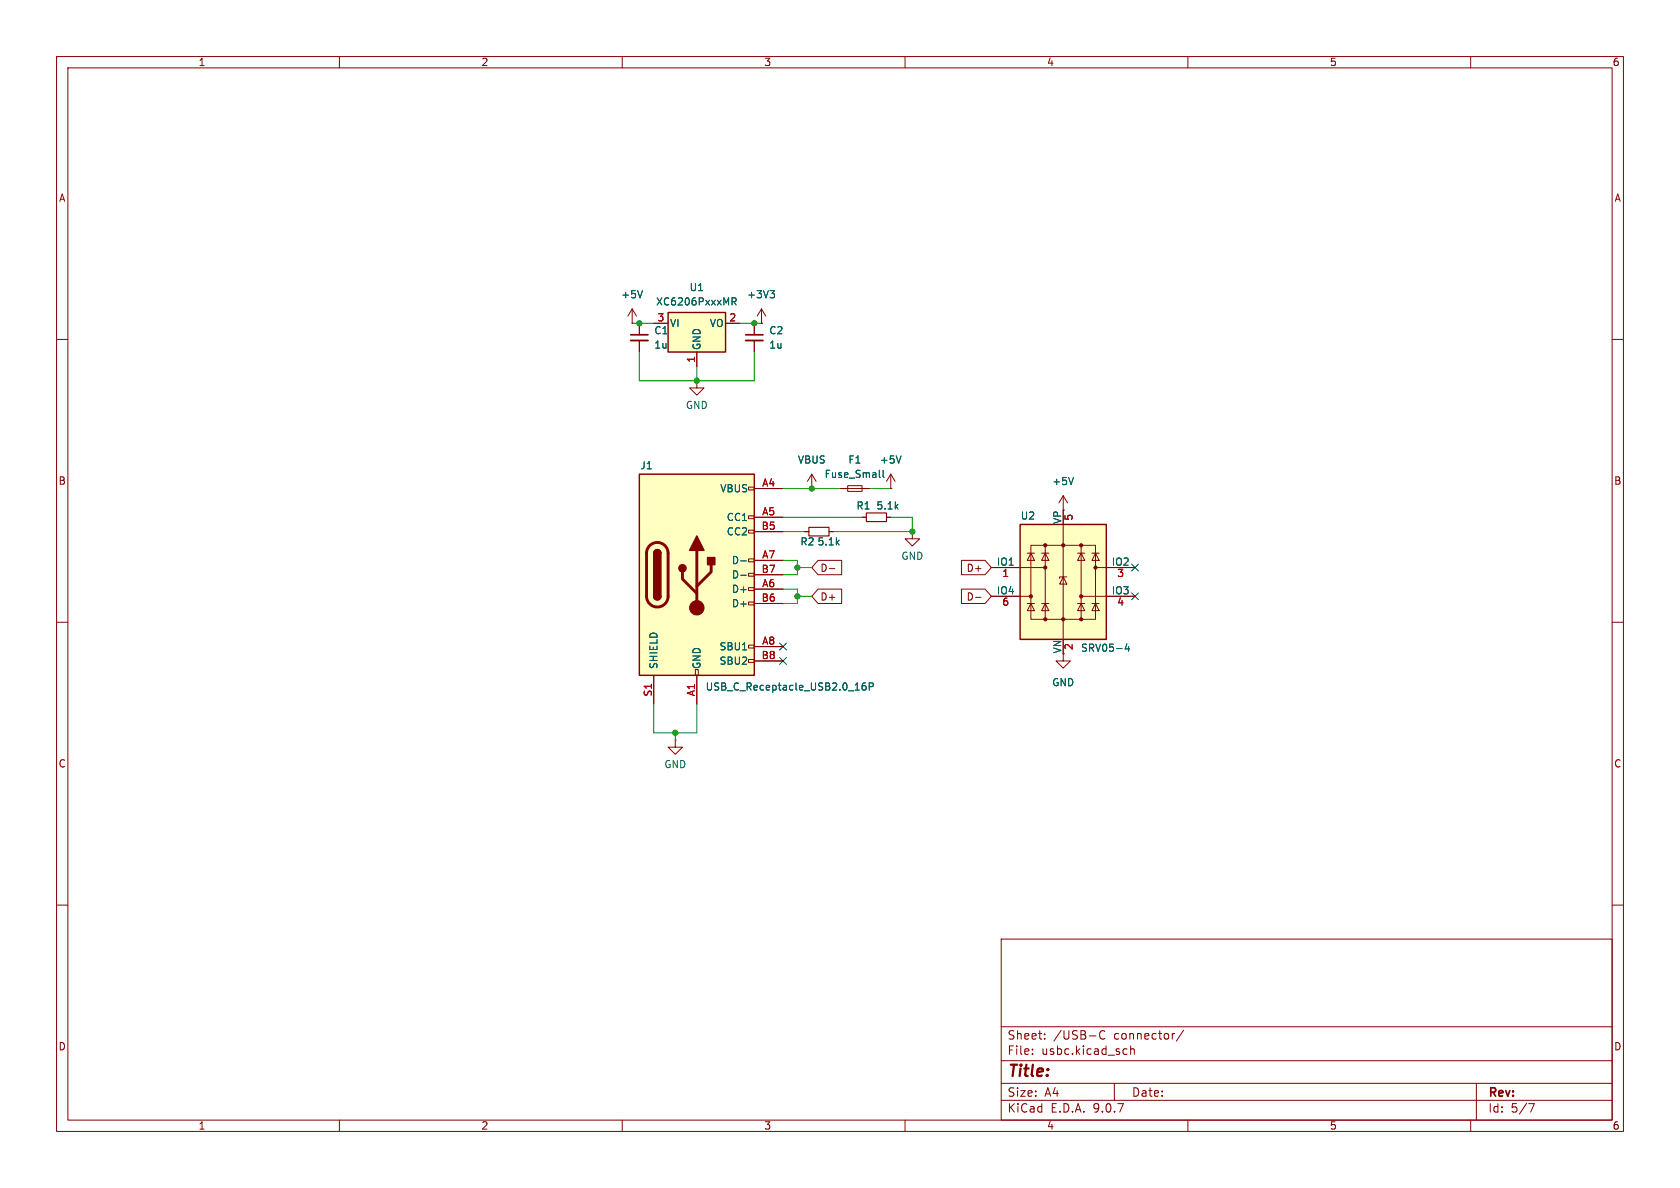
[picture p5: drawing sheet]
(kicad_sch
 (version 20250114)
 (generator "eeschema")
 (generator_version "9.0")
 (paper "A4")
 (lib_symbols
  (symbol "Connector:USB_C_Receptacle_USB2.0_16P"
   (pin_names
    (offset 1.016)) (exclude_from_sim no) (in_bom yes) (on_board yes)
   (property "Reference" "J" (at 0 22.225 0) (effects (font (size 1.27 1.27))))
   (property "Value" "USB_C_Receptacle_USB2.0_16P" (at 0 19.685 0) (effects (font (size 1.27 1.27))))
   (property "Footprint" "" (at 3.81 0 0) (effects (font (size 1.27 1.27)) (hide yes)))
   (property "Datasheet" "https://www.usb.org/sites/default/files/documents/usb_type-c.zip" (at 3.81 0 0) (effects (font (size 1.27 1.27)) (hide yes)))
   (property "Description" "USB 2.0-only 16P Type-C Receptacle connector" (at 0 0 0) (effects (font (size 1.27 1.27)) (hide yes)))
   (symbol "USB_C_Receptacle_USB2.0_16P_0_0"
    (rectangle (start -0.254 -17.78) (end 0.254 -16.764) (stroke (width 0) (type default)) (fill (type none)))
    (rectangle (start 10.16 15.494) (end 9.144 14.986) (stroke (width 0) (type default)) (fill (type none)))
    (rectangle (start 10.16 10.414) (end 9.144 9.906) (stroke (width 0) (type default)) (fill (type none)))
    (rectangle (start 10.16 7.874) (end 9.144 7.366) (stroke (width 0) (type default)) (fill (type none)))
    (rectangle (start 10.16 2.794) (end 9.144 2.286) (stroke (width 0) (type default)) (fill (type none)))
    (rectangle (start 10.16 0.254) (end 9.144 -0.254) (stroke (width 0) (type default)) (fill (type none)))
    (rectangle (start 10.16 -2.286) (end 9.144 -2.794) (stroke (width 0) (type default)) (fill (type none)))
    (rectangle (start 10.16 -4.826) (end 9.144 -5.334) (stroke (width 0) (type default)) (fill (type none)))
    (rectangle (start 10.16 -12.446) (end 9.144 -12.954) (stroke (width 0) (type default)) (fill (type none)))
    (rectangle (start 10.16 -14.986) (end 9.144 -15.494) (stroke (width 0) (type default)) (fill (type none))))
   (symbol "USB_C_Receptacle_USB2.0_16P_0_1"
    (rectangle (start -10.16 17.78) (end 10.16 -17.78) (stroke (width 0.254) (type default)) (fill (type background)))
    (polyline (pts (xy -8.89 -3.81) (xy -8.89 3.81)) (stroke (width 0.508) (type default)) (fill (type none)))
    (rectangle (start -7.62 -3.81) (end -6.35 3.81) (stroke (width 0.254) (type default)) (fill (type outline)))
    (arc (start -7.62 3.81) (mid -6.985 4.4423) (end -6.35 3.81) (stroke (width 0.254) (type default)) (fill (type none)))
    (arc (start -7.62 3.81) (mid -6.985 4.4423) (end -6.35 3.81) (stroke (width 0.254) (type default)) (fill (type outline)))
    (arc (start -8.89 3.81) (mid -6.985 5.7067) (end -5.08 3.81) (stroke (width 0.508) (type default)) (fill (type none)))
    (arc (start -5.08 -3.81) (mid -6.985 -5.7067) (end -8.89 -3.81) (stroke (width 0.508) (type default)) (fill (type none)))
    (arc (start -6.35 -3.81) (mid -6.985 -4.4423) (end -7.62 -3.81) (stroke (width 0.254) (type default)) (fill (type none)))
    (arc (start -6.35 -3.81) (mid -6.985 -4.4423) (end -7.62 -3.81) (stroke (width 0.254) (type default)) (fill (type outline)))
    (polyline (pts (xy -5.08 3.81) (xy -5.08 -3.81)) (stroke (width 0.508) (type default)) (fill (type none)))
    (circle (center -2.54 1.143) (radius 0.635) (stroke (width 0.254) (type default)) (fill (type outline)))
    (polyline (pts (xy -1.27 4.318) (xy 0 6.858) (xy 1.27 4.318) (xy -1.27 4.318)) (stroke (width 0.254) (type default)) (fill (type outline)))
    (polyline (pts (xy 0 -2.032) (xy 2.54 0.508) (xy 2.54 1.778)) (stroke (width 0.508) (type default)) (fill (type none)))
    (polyline (pts (xy 0 -3.302) (xy -2.54 -0.762) (xy -2.54 0.508)) (stroke (width 0.508) (type default)) (fill (type none)))
    (polyline (pts (xy 0 -5.842) (xy 0 4.318)) (stroke (width 0.508) (type default)) (fill (type none)))
    (circle (center 0 -5.842) (radius 1.27) (stroke (width 0) (type default)) (fill (type outline)))
    (rectangle (start 1.905 1.778) (end 3.175 3.048) (stroke (width 0.254) (type default)) (fill (type outline))))
   (symbol "USB_C_Receptacle_USB2.0_16P_1_1"
    (pin passive line (at -7.62 -22.86 90) (length 5.08) (name "SHIELD" (effects (font (size 1.27 1.27)))) (number "S1" (effects (font (size 1.27 1.27)))))
    (pin passive line (at 0 -22.86 90) (length 5.08) (name "GND" (effects (font (size 1.27 1.27)))) (number "A1" (effects (font (size 1.27 1.27)))))
    (pin passive line (at 0 -22.86 90) (length 5.08) (hide yes) (name "GND" (effects (font (size 1.27 1.27)))) (number "A12" (effects (font (size 1.27 1.27)))))
    (pin passive line (at 0 -22.86 90) (length 5.08) (hide yes) (name "GND" (effects (font (size 1.27 1.27)))) (number "B1" (effects (font (size 1.27 1.27)))))
    (pin passive line (at 0 -22.86 90) (length 5.08) (hide yes) (name "GND" (effects (font (size 1.27 1.27)))) (number "B12" (effects (font (size 1.27 1.27)))))
    (pin passive line (at 15.24 15.24 180) (length 5.08) (name "VBUS" (effects (font (size 1.27 1.27)))) (number "A4" (effects (font (size 1.27 1.27)))))
    (pin passive line (at 15.24 15.24 180) (length 5.08) (hide yes) (name "VBUS" (effects (font (size 1.27 1.27)))) (number "A9" (effects (font (size 1.27 1.27)))))
    (pin passive line (at 15.24 15.24 180) (length 5.08) (hide yes) (name "VBUS" (effects (font (size 1.27 1.27)))) (number "B4" (effects (font (size 1.27 1.27)))))
    (pin passive line (at 15.24 15.24 180) (length 5.08) (hide yes) (name "VBUS" (effects (font (size 1.27 1.27)))) (number "B9" (effects (font (size 1.27 1.27)))))
    (pin bidirectional line (at 15.24 10.16 180) (length 5.08) (name "CC1" (effects (font (size 1.27 1.27)))) (number "A5" (effects (font (size 1.27 1.27)))))
    (pin bidirectional line (at 15.24 7.62 180) (length 5.08) (name "CC2" (effects (font (size 1.27 1.27)))) (number "B5" (effects (font (size 1.27 1.27)))))
    (pin bidirectional line (at 15.24 2.54 180) (length 5.08) (name "D-" (effects (font (size 1.27 1.27)))) (number "A7" (effects (font (size 1.27 1.27)))))
    (pin bidirectional line (at 15.24 0 180) (length 5.08) (name "D-" (effects (font (size 1.27 1.27)))) (number "B7" (effects (font (size 1.27 1.27)))))
    (pin bidirectional line (at 15.24 -2.54 180) (length 5.08) (name "D+" (effects (font (size 1.27 1.27)))) (number "A6" (effects (font (size 1.27 1.27)))))
    (pin bidirectional line (at 15.24 -5.08 180) (length 5.08) (name "D+" (effects (font (size 1.27 1.27)))) (number "B6" (effects (font (size 1.27 1.27)))))
    (pin bidirectional line (at 15.24 -12.7 180) (length 5.08) (name "SBU1" (effects (font (size 1.27 1.27)))) (number "A8" (effects (font (size 1.27 1.27)))))
    (pin bidirectional line (at 15.24 -15.24 180) (length 5.08) (name "SBU2" (effects (font (size 1.27 1.27)))) (number "B8" (effects (font (size 1.27 1.27))))))
   (embedded_fonts no))
  (symbol "Device:C_Small"
   (pin_numbers (hide yes))
   (pin_names
    (offset 0.254) (hide yes)) (exclude_from_sim no) (in_bom yes) (on_board yes)
   (property "Reference" "C" (at 0.254 1.778 0) (effects (font (size 1.27 1.27)) (justify left)))
   (property "Value" "C_Small" (at 0.254 -2.032 0) (effects (font (size 1.27 1.27)) (justify left)))
   (property "Footprint" "" (at 0 0 0) (effects (font (size 1.27 1.27)) (hide yes)))
   (property "Datasheet" "~" (at 0 0 0) (effects (font (size 1.27 1.27)) (hide yes)))
   (property "Description" "Unpolarized capacitor, small symbol" (at 0 0 0) (effects (font (size 1.27 1.27)) (hide yes)))
   (symbol "C_Small_0_1"
    (polyline (pts (xy -1.524 0.508) (xy 1.524 0.508)) (stroke (width 0.3048) (type default)) (fill (type none)))
    (polyline (pts (xy -1.524 -0.508) (xy 1.524 -0.508)) (stroke (width 0.3302) (type default)) (fill (type none))))
   (symbol "C_Small_1_1"
    (pin passive line (at 0 2.54 270) (length 2.032) (name "~" (effects (font (size 1.27 1.27)))) (number "1" (effects (font (size 1.27 1.27)))))
    (pin passive line (at 0 -2.54 90) (length 2.032) (name "~" (effects (font (size 1.27 1.27)))) (number "2" (effects (font (size 1.27 1.27))))))
   (embedded_fonts no))
  (symbol "Device:Fuse_Small"
   (pin_numbers (hide yes))
   (pin_names
    (offset 0.254) (hide yes)) (exclude_from_sim no) (in_bom yes) (on_board yes)
   (property "Reference" "F" (at 0 -1.524 0) (effects (font (size 1.27 1.27))))
   (property "Value" "Fuse_Small" (at 0 1.524 0) (effects (font (size 1.27 1.27))))
   (property "Footprint" "" (at 0 0 0) (effects (font (size 1.27 1.27)) (hide yes)))
   (property "Datasheet" "~" (at 0 0 0) (effects (font (size 1.27 1.27)) (hide yes)))
   (property "Description" "Fuse, small symbol" (at 0 0 0) (effects (font (size 1.27 1.27)) (hide yes)))
   (symbol "Fuse_Small_0_1"
    (rectangle (start -1.27 0.508) (end 1.27 -0.508) (stroke (width 0) (type default)) (fill (type none)))
    (polyline (pts (xy -1.27 0) (xy 1.27 0)) (stroke (width 0) (type default)) (fill (type none))))
   (symbol "Fuse_Small_1_1"
    (pin passive line (at -2.54 0 0) (length 1.27) (name "~" (effects (font (size 1.27 1.27)))) (number "1" (effects (font (size 1.27 1.27)))))
    (pin passive line (at 2.54 0 180) (length 1.27) (name "~" (effects (font (size 1.27 1.27)))) (number "2" (effects (font (size 1.27 1.27))))))
   (embedded_fonts no))
  (symbol "Device:R_Small"
   (pin_numbers (hide yes))
   (pin_names
    (offset 0.254) (hide yes)) (exclude_from_sim no) (in_bom yes) (on_board yes)
   (property "Reference" "R" (at 0 0 90) (effects (font (size 1.016 1.016))))
   (property "Value" "R_Small" (at 1.778 0 90) (effects (font (size 1.27 1.27))))
   (property "Footprint" "" (at 0 0 0) (effects (font (size 1.27 1.27)) (hide yes)))
   (property "Datasheet" "~" (at 0 0 0) (effects (font (size 1.27 1.27)) (hide yes)))
   (property "Description" "Resistor, small symbol" (at 0 0 0) (effects (font (size 1.27 1.27)) (hide yes)))
   (symbol "R_Small_0_1"
    (rectangle (start -0.762 1.778) (end 0.762 -1.778) (stroke (width 0.2032) (type default)) (fill (type none))))
   (symbol "R_Small_1_1"
    (pin passive line (at 0 2.54 270) (length 0.762) (name "~" (effects (font (size 1.27 1.27)))) (number "1" (effects (font (size 1.27 1.27)))))
    (pin passive line (at 0 -2.54 90) (length 0.762) (name "~" (effects (font (size 1.27 1.27)))) (number "2" (effects (font (size 1.27 1.27))))))
   (embedded_fonts no))
  (symbol "PCM_marbastlib-various:SRV05-4"
   (pin_names
    (offset 0)) (exclude_from_sim no) (in_bom yes) (on_board yes)
   (property "Reference" "U" (at -5.08 11.43 0) (effects (font (size 1.27 1.27)) (justify right)))
   (property "Value" "SRV05-4" (at 2.54 11.43 0) (effects (font (size 1.27 1.27)) (justify left)))
   (property "Footprint" "PCM_marbastlib-various:SOT-23-6-routable" (at 17.78 -11.43 0) (effects (font (size 1.27 1.27)) (hide yes)))
   (property "Datasheet" "http://www.onsemi.com/pub/Collateral/SRV05-4-D.PDF" (at 0 0 0) (effects (font (size 1.27 1.27)) (hide yes)))
   (property "Description" "ESD Protection Diodes with Low Clamping Voltage, SOT-23-6" (at 0 0 0) (effects (font (size 1.27 1.27)) (hide yes)))
   (symbol "SRV05-4_0_0"
    (rectangle (start -5.715 6.477) (end 5.715 -6.604) (stroke (width 0) (type default)) (fill (type none)))
    (polyline (pts (xy -3.175 -6.604) (xy -3.175 6.477)) (stroke (width 0) (type default)) (fill (type none)))
    (polyline (pts (xy 3.175 6.477) (xy 3.175 -6.604)) (stroke (width 0) (type default)) (fill (type none))))
   (symbol "SRV05-4_0_1"
    (polyline (pts (xy -7.747 2.54) (xy -3.175 2.54)) (stroke (width 0) (type default)) (fill (type none)))
    (rectangle (start -7.62 10.16) (end 7.62 -10.16) (stroke (width 0.254) (type default)) (fill (type background)))
    (polyline (pts (xy -7.62 -2.54) (xy -5.715 -2.54)) (stroke (width 0) (type default)) (fill (type none)))
    (circle (center -5.715 -2.54) (radius 0.2794) (stroke (width 0) (type default)) (fill (type outline)))
    (polyline (pts (xy -5.08 5.08) (xy -6.35 5.08)) (stroke (width 0) (type default)) (fill (type none)))
    (polyline (pts (xy -5.08 3.81) (xy -6.35 3.81) (xy -5.715 5.08) (xy -5.08 3.81)) (stroke (width 0) (type default)) (fill (type none)))
    (polyline (pts (xy -5.08 -3.81) (xy -6.35 -3.81)) (stroke (width 0) (type default)) (fill (type none)))
    (polyline (pts (xy -5.08 -5.08) (xy -6.35 -5.08) (xy -5.715 -3.81) (xy -5.08 -5.08)) (stroke (width 0) (type default)) (fill (type none)))
    (circle (center -3.175 6.477) (radius 0.2794) (stroke (width 0) (type default)) (fill (type outline)))
    (circle (center -3.175 2.54) (radius 0.2794) (stroke (width 0) (type default)) (fill (type outline)))
    (circle (center -3.175 -6.604) (radius 0.2794) (stroke (width 0) (type default)) (fill (type outline)))
    (polyline (pts (xy -2.54 5.08) (xy -3.81 5.08)) (stroke (width 0) (type default)) (fill (type none)))
    (polyline (pts (xy -2.54 3.81) (xy -3.81 3.81) (xy -3.175 5.08) (xy -2.54 3.81)) (stroke (width 0) (type default)) (fill (type none)))
    (polyline (pts (xy -2.54 -3.81) (xy -3.81 -3.81)) (stroke (width 0) (type default)) (fill (type none)))
    (polyline (pts (xy -2.54 -5.08) (xy -3.81 -5.08) (xy -3.175 -3.81) (xy -2.54 -5.08)) (stroke (width 0) (type default)) (fill (type none)))
    (polyline (pts (xy 0 10.16) (xy 0 -10.16)) (stroke (width 0) (type default)) (fill (type none)))
    (circle (center 0 6.477) (radius 0.2794) (stroke (width 0) (type default)) (fill (type outline)))
    (circle (center 0 -6.604) (radius 0.2794) (stroke (width 0) (type default)) (fill (type outline)))
    (polyline (pts (xy 0.635 0.889) (xy -0.635 0.889) (xy -0.635 0.635)) (stroke (width 0) (type default)) (fill (type none)))
    (polyline (pts (xy 0.635 -0.381) (xy -0.635 -0.381) (xy 0 0.889) (xy 0.635 -0.381)) (stroke (width 0) (type default)) (fill (type none)))
    (circle (center 3.175 6.477) (radius 0.2794) (stroke (width 0) (type default)) (fill (type outline)))
    (circle (center 3.175 -2.54) (radius 0.2794) (stroke (width 0) (type default)) (fill (type outline)))
    (circle (center 3.175 -6.604) (radius 0.2794) (stroke (width 0) (type default)) (fill (type outline)))
    (polyline (pts (xy 3.81 5.08) (xy 2.54 5.08)) (stroke (width 0) (type default)) (fill (type none)))
    (polyline (pts (xy 3.81 3.81) (xy 2.54 3.81) (xy 3.175 5.08) (xy 3.81 3.81)) (stroke (width 0) (type default)) (fill (type none)))
    (polyline (pts (xy 3.81 -3.81) (xy 2.54 -3.81)) (stroke (width 0) (type default)) (fill (type none)))
    (polyline (pts (xy 3.81 -5.08) (xy 2.54 -5.08) (xy 3.175 -3.81) (xy 3.81 -5.08)) (stroke (width 0) (type default)) (fill (type none)))
    (circle (center 5.715 2.54) (radius 0.2794) (stroke (width 0) (type default)) (fill (type outline)))
    (polyline (pts (xy 6.35 5.08) (xy 5.08 5.08)) (stroke (width 0) (type default)) (fill (type none)))
    (polyline (pts (xy 6.35 3.81) (xy 5.08 3.81) (xy 5.715 5.08) (xy 6.35 3.81)) (stroke (width 0) (type default)) (fill (type none)))
    (polyline (pts (xy 6.35 -3.81) (xy 5.08 -3.81)) (stroke (width 0) (type default)) (fill (type none)))
    (polyline (pts (xy 6.35 -5.08) (xy 5.08 -5.08) (xy 5.715 -3.81) (xy 6.35 -5.08)) (stroke (width 0) (type default)) (fill (type none)))
    (polyline (pts (xy 7.62 2.54) (xy 5.715 2.54)) (stroke (width 0) (type default)) (fill (type none)))
    (polyline (pts (xy 7.62 -2.54) (xy 3.175 -2.54)) (stroke (width 0) (type default)) (fill (type none))))
   (symbol "SRV05-4_1_1"
    (pin passive line (at -12.7 2.54 0) (length 5.08) (name "IO1" (effects (font (size 1.27 1.27)))) (number "1" (effects (font (size 1.27 1.27)))))
    (pin passive line (at -12.7 -2.54 0) (length 5.08) (name "IO4" (effects (font (size 1.27 1.27)))) (number "6" (effects (font (size 1.27 1.27)))))
    (pin passive line (at 0 12.7 270) (length 2.54) (name "VP" (effects (font (size 1.27 1.27)))) (number "5" (effects (font (size 1.27 1.27)))))
    (pin passive line (at 0 -12.7 90) (length 2.54) (name "VN" (effects (font (size 1.27 1.27)))) (number "2" (effects (font (size 1.27 1.27)))))
    (pin passive line (at 12.7 2.54 180) (length 5.08) (name "IO2" (effects (font (size 1.27 1.27)))) (number "3" (effects (font (size 1.27 1.27)))))
    (pin passive line (at 12.7 -2.54 180) (length 5.08) (name "IO3" (effects (font (size 1.27 1.27)))) (number "4" (effects (font (size 1.27 1.27))))))
   (embedded_fonts no))
  (symbol "Regulator_Linear:XC6206PxxxMR"
   (pin_names
    (offset 0.254)) (exclude_from_sim no) (in_bom yes) (on_board yes)
   (property "Reference" "U" (at -3.81 3.175 0) (effects (font (size 1.27 1.27))))
   (property "Value" "XC6206PxxxMR" (at 0 3.175 0) (effects (font (size 1.27 1.27)) (justify left)))
   (property "Footprint" "Package_TO_SOT_SMD:SOT-23-3" (at 0 5.715 0) (effects (font (size 1.27 1.27)
    (italic yes)) (hide yes)))
   (property "Datasheet" "https://www.torexsemi.com/file/xc6206/XC6206.pdf" (at 0 0 0) (effects (font (size 1.27 1.27)) (hide yes)))
   (property "Description" "Positive 60-250mA Low Dropout Regulator, Fixed Output, SOT-23" (at 0 0 0) (effects (font (size 1.27 1.27)) (hide yes)))
   (symbol "XC6206PxxxMR_0_1"
    (rectangle (start -5.08 1.905) (end 5.08 -5.08) (stroke (width 0.254) (type default)) (fill (type background))))
   (symbol "XC6206PxxxMR_1_1"
    (pin power_in line (at -7.62 0 0) (length 2.54) (name "VI" (effects (font (size 1.27 1.27)))) (number "3" (effects (font (size 1.27 1.27)))))
    (pin power_in line (at 0 -7.62 90) (length 2.54) (name "GND" (effects (font (size 1.27 1.27)))) (number "1" (effects (font (size 1.27 1.27)))))
    (pin power_out line (at 7.62 0 180) (length 2.54) (name "VO" (effects (font (size 1.27 1.27)))) (number "2" (effects (font (size 1.27 1.27))))))
   (embedded_fonts no))
  (symbol "power:+3V3"
   (power)
   (pin_numbers (hide yes))
   (pin_names
    (offset 0) (hide yes)) (exclude_from_sim no) (in_bom yes) (on_board yes)
   (property "Reference" "#PWR" (at 0 -3.81 0) (effects (font (size 1.27 1.27)) (hide yes)))
   (property "Value" "+3V3" (at 0 3.556 0) (effects (font (size 1.27 1.27))))
   (property "Footprint" "" (at 0 0 0) (effects (font (size 1.27 1.27)) (hide yes)))
   (property "Datasheet" "" (at 0 0 0) (effects (font (size 1.27 1.27)) (hide yes)))
   (property "Description" "Power symbol creates a global label with name \"+3V3\"" (at 0 0 0) (effects (font (size 1.27 1.27)) (hide yes)))
   (symbol "+3V3_0_1"
    (polyline (pts (xy -0.762 1.27) (xy 0 2.54)) (stroke (width 0) (type default)) (fill (type none)))
    (polyline (pts (xy 0 2.54) (xy 0.762 1.27)) (stroke (width 0) (type default)) (fill (type none)))
    (polyline (pts (xy 0 0) (xy 0 2.54)) (stroke (width 0) (type default)) (fill (type none))))
   (symbol "+3V3_1_1"
    (pin power_in line (at 0 0 90) (length 0) (name "~" (effects (font (size 1.27 1.27)))) (number "1" (effects (font (size 1.27 1.27))))))
   (embedded_fonts no))
  (symbol "power:+5V"
   (power)
   (pin_numbers (hide yes))
   (pin_names
    (offset 0) (hide yes)) (exclude_from_sim no) (in_bom yes) (on_board yes)
   (property "Reference" "#PWR" (at 0 -3.81 0) (effects (font (size 1.27 1.27)) (hide yes)))
   (property "Value" "+5V" (at 0 3.556 0) (effects (font (size 1.27 1.27))))
   (property "Footprint" "" (at 0 0 0) (effects (font (size 1.27 1.27)) (hide yes)))
   (property "Datasheet" "" (at 0 0 0) (effects (font (size 1.27 1.27)) (hide yes)))
   (property "Description" "Power symbol creates a global label with name \"+5V\"" (at 0 0 0) (effects (font (size 1.27 1.27)) (hide yes)))
   (symbol "+5V_0_1"
    (polyline (pts (xy -0.762 1.27) (xy 0 2.54)) (stroke (width 0) (type default)) (fill (type none)))
    (polyline (pts (xy 0 2.54) (xy 0.762 1.27)) (stroke (width 0) (type default)) (fill (type none)))
    (polyline (pts (xy 0 0) (xy 0 2.54)) (stroke (width 0) (type default)) (fill (type none))))
   (symbol "+5V_1_1"
    (pin power_in line (at 0 0 90) (length 0) (name "~" (effects (font (size 1.27 1.27)))) (number "1" (effects (font (size 1.27 1.27))))))
   (embedded_fonts no))
  (symbol "power:GND"
   (power)
   (pin_numbers (hide yes))
   (pin_names
    (offset 0) (hide yes)) (exclude_from_sim no) (in_bom yes) (on_board yes)
   (property "Reference" "#PWR" (at 0 -6.35 0) (effects (font (size 1.27 1.27)) (hide yes)))
   (property "Value" "GND" (at 0 -3.81 0) (effects (font (size 1.27 1.27))))
   (property "Footprint" "" (at 0 0 0) (effects (font (size 1.27 1.27)) (hide yes)))
   (property "Datasheet" "" (at 0 0 0) (effects (font (size 1.27 1.27)) (hide yes)))
   (property "Description" "Power symbol creates a global label with name \"GND\" , ground" (at 0 0 0) (effects (font (size 1.27 1.27)) (hide yes)))
   (symbol "GND_0_1"
    (polyline (pts (xy 0 0) (xy 0 -1.27) (xy 1.27 -1.27) (xy 0 -2.54) (xy -1.27 -1.27) (xy 0 -1.27)) (stroke (width 0) (type default)) (fill (type none))))
   (symbol "GND_1_1"
    (pin power_in line (at 0 0 270) (length 0) (name "~" (effects (font (size 1.27 1.27)))) (number "1" (effects (font (size 1.27 1.27))))))
   (embedded_fonts no))
  (symbol "power:VBUS"
   (power)
   (pin_numbers (hide yes))
   (pin_names
    (offset 0) (hide yes)) (exclude_from_sim no) (in_bom yes) (on_board yes)
   (property "Reference" "#PWR" (at 0 -3.81 0) (effects (font (size 1.27 1.27)) (hide yes)))
   (property "Value" "VBUS" (at 0 3.556 0) (effects (font (size 1.27 1.27))))
   (property "Footprint" "" (at 0 0 0) (effects (font (size 1.27 1.27)) (hide yes)))
   (property "Datasheet" "" (at 0 0 0) (effects (font (size 1.27 1.27)) (hide yes)))
   (property "Description" "Power symbol creates a global label with name \"VBUS\"" (at 0 0 0) (effects (font (size 1.27 1.27)) (hide yes)))
   (symbol "VBUS_0_1"
    (polyline (pts (xy -0.762 1.27) (xy 0 2.54)) (stroke (width 0) (type default)) (fill (type none)))
    (polyline (pts (xy 0 2.54) (xy 0.762 1.27)) (stroke (width 0) (type default)) (fill (type none)))
    (polyline (pts (xy 0 0) (xy 0 2.54)) (stroke (width 0) (type default)) (fill (type none))))
   (symbol "VBUS_1_1"
    (pin power_in line (at 0 0 90) (length 0) (name "~" (effects (font (size 1.27 1.27)))) (number "1" (effects (font (size 1.27 1.27))))))
   (embedded_fonts no)))
 (junction
  (at 143.51 86.36)
  (diameter 0)
  (color 0 0 0 0))
 (junction
  (at 119.38 129.54)
  (diameter 0)
  (color 0 0 0 0))
 (junction
  (at 113.03 57.15)
  (diameter 0)
  (color 0 0 0 0))
 (junction
  (at 140.97 100.33)
  (diameter 0)
  (color 0 0 0 0))
 (junction
  (at 161.29 93.98)
  (diameter 0)
  (color 0 0 0 0))
 (junction
  (at 140.97 105.41)
  (diameter 0)
  (color 0 0 0 0))
 (junction
  (at 133.35 57.15)
  (diameter 0)
  (color 0 0 0 0))
 (junction
  (at 123.19 67.31)
  (diameter 0)
  (color 0 0 0 0))
 (no_connect
  (at 138.43 116.84))
 (no_connect
  (at 138.43 114.3))
 (no_connect
  (at 200.66 105.41))
 (no_connect
  (at 200.66 100.33))
 (wire
  (pts (xy 138.43 101.6) (xy 140.97 101.6))
  (stroke (width 0) (type default)))
 (wire
  (pts (xy 113.03 57.15) (xy 115.57 57.15))
  (stroke (width 0) (type default)))
 (wire
  (pts (xy 119.38 129.54) (xy 123.19 129.54))
  (stroke (width 0) (type default)))
 (wire
  (pts (xy 123.19 64.77) (xy 123.19 67.31))
  (stroke (width 0) (type default)))
 (wire
  (pts (xy 143.51 100.33) (xy 140.97 100.33))
  (stroke (width 0) (type default)))
 (wire
  (pts (xy 138.43 99.06) (xy 140.97 99.06))
  (stroke (width 0) (type default)))
 (wire
  (pts (xy 138.43 86.36) (xy 143.51 86.36))
  (stroke (width 0) (type default)))
 (wire
  (pts (xy 140.97 105.41) (xy 140.97 106.68))
  (stroke (width 0) (type default)))
 (wire
  (pts (xy 138.43 104.14) (xy 140.97 104.14))
  (stroke (width 0) (type default)))
 (wire
  (pts (xy 138.43 91.44) (xy 152.4 91.44))
  (stroke (width 0) (type default)))
 (wire
  (pts (xy 147.32 93.98) (xy 161.29 93.98))
  (stroke (width 0) (type default)))
 (wire
  (pts (xy 143.51 105.41) (xy 140.97 105.41))
  (stroke (width 0) (type default)))
 (wire
  (pts (xy 157.48 91.44) (xy 161.29 91.44))
  (stroke (width 0) (type default)))
 (wire
  (pts (xy 119.38 130.81) (xy 119.38 129.54))
  (stroke (width 0) (type default)))
 (wire
  (pts (xy 111.76 57.15) (xy 113.03 57.15))
  (stroke (width 0) (type default)))
 (wire
  (pts (xy 153.67 86.36) (xy 157.48 86.36))
  (stroke (width 0) (type default)))
 (wire
  (pts (xy 133.35 67.31) (xy 123.19 67.31))
  (stroke (width 0) (type default)))
 (wire
  (pts (xy 113.03 62.23) (xy 113.03 67.31))
  (stroke (width 0) (type default)))
 (wire
  (pts (xy 138.43 106.68) (xy 140.97 106.68))
  (stroke (width 0) (type default)))
 (wire
  (pts (xy 133.35 57.15) (xy 134.62 57.15))
  (stroke (width 0) (type default)))
 (wire
  (pts (xy 140.97 104.14) (xy 140.97 105.41))
  (stroke (width 0) (type default)))
 (wire
  (pts (xy 161.29 91.44) (xy 161.29 93.98))
  (stroke (width 0) (type default)))
 (wire
  (pts (xy 140.97 100.33) (xy 140.97 101.6))
  (stroke (width 0) (type default)))
 (wire
  (pts (xy 140.97 99.06) (xy 140.97 100.33))
  (stroke (width 0) (type default)))
 (wire
  (pts (xy 138.43 93.98) (xy 142.24 93.98))
  (stroke (width 0) (type default)))
 (wire
  (pts (xy 143.51 86.36) (xy 148.59 86.36))
  (stroke (width 0) (type default)))
 (wire
  (pts (xy 130.81 57.15) (xy 133.35 57.15))
  (stroke (width 0) (type default)))
 (wire
  (pts (xy 123.19 129.54) (xy 123.19 124.46))
  (stroke (width 0) (type default)))
 (wire
  (pts (xy 115.57 129.54) (xy 119.38 129.54))
  (stroke (width 0) (type default)))
 (wire
  (pts (xy 133.35 62.23) (xy 133.35 67.31))
  (stroke (width 0) (type default)))
 (wire
  (pts (xy 113.03 67.31) (xy 123.19 67.31))
  (stroke (width 0) (type default)))
 (wire
  (pts (xy 115.57 124.46) (xy 115.57 129.54))
  (stroke (width 0) (type default)))
 (global_label "D+"
  (shape input)
  (at 143.51 105.41 0)
  (fields_autoplaced yes)
  (effects (font (size 1.27 1.27)) (justify left))
  (property "Intersheetrefs" "${INTERSHEET_REFS}" (at 149.3376 105.41 0) (effects (font (size 1.27 1.27)) (justify left) (hide yes))))
 (global_label "D+"
  (shape input)
  (at 175.26 100.33 180)
  (fields_autoplaced yes)
  (effects (font (size 1.27 1.27)) (justify right))
  (property "Intersheetrefs" "${INTERSHEET_REFS}" (at 169.4324 100.33 0) (effects (font (size 1.27 1.27)) (justify right) (hide yes))))
 (global_label "D-"
  (shape input)
  (at 143.51 100.33 0)
  (fields_autoplaced yes)
  (effects (font (size 1.27 1.27)) (justify left))
  (property "Intersheetrefs" "${INTERSHEET_REFS}" (at 149.3376 100.33 0) (effects (font (size 1.27 1.27)) (justify left) (hide yes))))
 (global_label "D-"
  (shape input)
  (at 175.26 105.41 180)
  (fields_autoplaced yes)
  (effects (font (size 1.27 1.27)) (justify right))
  (property "Intersheetrefs" "${INTERSHEET_REFS}" (at 169.4324 105.41 0) (effects (font (size 1.27 1.27)) (justify right) (hide yes))))
 (symbol
  (lib_id "power:+3V3")
  (at 134.62 57.15 0)
  (unit 1)
  (exclude_from_sim no)
  (in_bom yes)
  (on_board yes)
  (dnp no)
  (fields_autoplaced yes)
  (property "Reference" "#PWR02" (at 134.62 60.96 0) (effects (font (size 1.27 1.27)) (hide yes)))
  (property "Value" "+3V3" (at 134.62 52.07 0) (effects (font (size 1.27 1.27))))
  (property "Footprint" "" (at 134.62 57.15 0) (effects (font (size 1.27 1.27)) (hide yes)))
  (property "Datasheet" "" (at 134.62 57.15 0) (effects (font (size 1.27 1.27)) (hide yes)))
  (property "Description" "Power symbol creates a global label with name \"+3V3\"" (at 134.62 57.15 0) (effects (font (size 1.27 1.27)) (hide yes)))
  (pin "1"))
 (symbol
  (lib_id "Regulator_Linear:XC6206PxxxMR")
  (at 123.19 57.15 0)
  (unit 1)
  (exclude_from_sim no)
  (in_bom yes)
  (on_board yes)
  (dnp no)
  (fields_autoplaced yes)
  (property "Reference" "U1" (at 123.19 50.8 0) (effects (font (size 1.27 1.27))))
  (property "Value" "XC6206PxxxMR" (at 123.19 53.34 0) (effects (font (size 1.27 1.27))))
  (property "Footprint" "Library:SOT-23-3" (at 123.19 51.435 0) (effects (font (size 1.27 1.27)
    (italic yes)) (hide yes)))
  (property "Datasheet" "kicad-embed://C5446.pdf" (at 123.19 57.15 0) (effects (font (size 1.27 1.27)) (hide yes)))
  (property "Description" "Positive 60-250mA Low Dropout Regulator, Fixed Output, SOT-23" (at 123.19 57.15 0) (effects (font (size 1.27 1.27)) (hide yes)))
  (property "LCSC" "C5446" (at 123.19 57.15 0) (effects (font (size 1.27 1.27)) (hide yes)))
  (property "KLC_S3.3" "" (at 123.19 57.15 0) (effects (font (size 1.27 1.27)) (hide yes)))
  (property "KLC_S4.1" "" (at 123.19 57.15 0) (effects (font (size 1.27 1.27)) (hide yes)))
  (property "KLC_S4.2_DVDD" "" (at 123.19 57.15 0) (effects (font (size 1.27 1.27)) (hide yes)))
  (property "KLC_S4.2_VREG_VOUT" "" (at 123.19 57.15 0) (effects (font (size 1.27 1.27)) (hide yes)))
  (pin "2")
  (pin "3")
  (pin "1"))
 (symbol
  (lib_id "PCM_marbastlib-various:SRV05-4")
  (at 187.96 102.87 0)
  (unit 1)
  (exclude_from_sim no)
  (in_bom yes)
  (on_board yes)
  (dnp no)
  (property "Reference" "U2" (at 180.34 91.186 0) (effects (font (size 1.27 1.27)) (justify left)))
  (property "Value" "SRV05-4" (at 191.008 114.554 0) (effects (font (size 1.27 1.27)) (justify left)))
  (property "Footprint" "Library:SOT-23-6-routable" (at 205.74 114.3 0) (effects (font (size 1.27 1.27)) (hide yes)))
  (property "Datasheet" "kicad-embed://C7519.pdf" (at 187.96 102.87 0) (effects (font (size 1.27 1.27)) (hide yes)))
  (property "Description" "ESD Protection Diodes with Low Clamping Voltage, SOT-23-6" (at 187.96 102.87 0) (effects (font (size 1.27 1.27)) (hide yes)))
  (property "LCSC" "C7519" (at 187.96 102.87 0) (effects (font (size 1.27 1.27)) (hide yes)))
  (property "KLC_S3.3" "" (at 187.96 102.87 0) (effects (font (size 1.27 1.27)) (hide yes)))
  (property "KLC_S4.1" "" (at 187.96 102.87 0) (effects (font (size 1.27 1.27)) (hide yes)))
  (property "KLC_S4.2_DVDD" "" (at 187.96 102.87 0) (effects (font (size 1.27 1.27)) (hide yes)))
  (property "KLC_S4.2_VREG_VOUT" "" (at 187.96 102.87 0) (effects (font (size 1.27 1.27)) (hide yes)))
  (pin "4")
  (pin "1")
  (pin "5")
  (pin "3")
  (pin "6")
  (pin "2"))
 (symbol
  (lib_id "power:GND")
  (at 123.19 67.31 0)
  (unit 1)
  (exclude_from_sim no)
  (in_bom yes)
  (on_board yes)
  (dnp no)
  (property "Reference" "#PWR05" (at 123.19 73.66 0) (effects (font (size 1.27 1.27)) (hide yes)))
  (property "Value" "GND" (at 123.19 71.628 0) (effects (font (size 1.27 1.27))))
  (property "Footprint" "" (at 123.19 67.31 0) (effects (font (size 1.27 1.27)) (hide yes)))
  (property "Datasheet" "" (at 123.19 67.31 0) (effects (font (size 1.27 1.27)) (hide yes)))
  (property "Description" "Power symbol creates a global label with name \"GND\" , ground" (at 123.19 67.31 0) (effects (font (size 1.27 1.27)) (hide yes)))
  (pin "1"))
 (symbol
  (lib_id "power:VBUS")
  (at 143.51 86.36 0)
  (unit 1)
  (exclude_from_sim no)
  (in_bom yes)
  (on_board yes)
  (dnp no)
  (fields_autoplaced yes)
  (property "Reference" "#PWR03" (at 143.51 90.17 0) (effects (font (size 1.27 1.27)) (hide yes)))
  (property "Value" "VBUS" (at 143.51 81.28 0) (effects (font (size 1.27 1.27))))
  (property "Footprint" "" (at 143.51 86.36 0) (effects (font (size 1.27 1.27)) (hide yes)))
  (property "Datasheet" "" (at 143.51 86.36 0) (effects (font (size 1.27 1.27)) (hide yes)))
  (property "Description" "Power symbol creates a global label with name \"VBUS\"" (at 143.51 86.36 0) (effects (font (size 1.27 1.27)) (hide yes)))
  (pin "1"))
 (symbol
  (lib_id "Connector:USB_C_Receptacle_USB2.0_16P")
  (at 123.19 101.6 0)
  (unit 1)
  (exclude_from_sim no)
  (in_bom yes)
  (on_board yes)
  (dnp no)
  (property "Reference" "J1" (at 114.3 82.296 0) (effects (font (size 1.27 1.27))))
  (property "Value" "USB_C_Receptacle_USB2.0_16P" (at 139.7 121.412 0) (effects (font (size 1.27 1.27))))
  (property "Footprint" "Library:USB_C_Receptacle_HRO_TYPE-C-31-M-12" (at 127 101.6 0) (effects (font (size 1.27 1.27)) (hide yes)))
  (property "Datasheet" "kicad-embed://C5370443.pdf" (at 127 101.6 0) (effects (font (size 1.27 1.27)) (hide yes)))
  (property "Description" "USB 2.0-only 16P Type-C Receptacle connector" (at 123.19 101.6 0) (effects (font (size 1.27 1.27)) (hide yes)))
  (property "LCSC" "C5370443" (at 123.19 101.6 0) (effects (font (size 1.27 1.27)) (hide yes)))
  (property "KLC_S3.3" "" (at 123.19 101.6 0) (effects (font (size 1.27 1.27)) (hide yes)))
  (property "KLC_S4.1" "" (at 123.19 101.6 0) (effects (font (size 1.27 1.27)) (hide yes)))
  (property "KLC_S4.2_DVDD" "" (at 123.19 101.6 0) (effects (font (size 1.27 1.27)) (hide yes)))
  (property "KLC_S4.2_VREG_VOUT" "" (at 123.19 101.6 0) (effects (font (size 1.27 1.27)) (hide yes)))
  (pin "S1")
  (pin "A4")
  (pin "B4")
  (pin "A5")
  (pin "A12")
  (pin "A1")
  (pin "B1")
  (pin "B12")
  (pin "A9")
  (pin "B9")
  (pin "A6")
  (pin "B6")
  (pin "A8")
  (pin "B7")
  (pin "B5")
  (pin "A7")
  (pin "B8"))
 (symbol
  (lib_id "Device:C_Small")
  (at 113.03 59.69 0)
  (unit 1)
  (exclude_from_sim no)
  (in_bom yes)
  (on_board yes)
  (dnp no)
  (fields_autoplaced yes)
  (property "Reference" "C1" (at 115.57 58.4262 0) (effects (font (size 1.27 1.27)) (justify left)))
  (property "Value" "1u" (at 115.57 60.9662 0) (effects (font (size 1.27 1.27)) (justify left)))
  (property "Footprint" "Library:C_0402_1005Metric" (at 113.03 59.69 0) (effects (font (size 1.27 1.27)) (hide yes)))
  (property "Datasheet" "kicad-embed://C14445.pdf" (at 113.03 59.69 0) (effects (font (size 1.27 1.27)) (hide yes)))
  (property "Description" "Unpolarized capacitor, small symbol" (at 113.03 59.69 0) (effects (font (size 1.27 1.27)) (hide yes)))
  (property "LCSC" "C14445" (at 113.03 59.69 0) (effects (font (size 1.27 1.27)) (hide yes)))
  (property "KLC_S3.3" "" (at 113.03 59.69 0) (effects (font (size 1.27 1.27)) (hide yes)))
  (property "KLC_S4.1" "" (at 113.03 59.69 0) (effects (font (size 1.27 1.27)) (hide yes)))
  (property "KLC_S4.2_DVDD" "" (at 113.03 59.69 0) (effects (font (size 1.27 1.27)) (hide yes)))
  (property "KLC_S4.2_VREG_VOUT" "" (at 113.03 59.69 0) (effects (font (size 1.27 1.27)) (hide yes)))
  (pin "1")
  (pin "2"))
 (symbol
  (lib_id "Device:Fuse_Small")
  (at 151.13 86.36 0)
  (unit 1)
  (exclude_from_sim no)
  (in_bom yes)
  (on_board yes)
  (dnp no)
  (fields_autoplaced yes)
  (property "Reference" "F1" (at 151.13 81.28 0) (effects (font (size 1.27 1.27))))
  (property "Value" "Fuse_Small" (at 151.13 83.82 0) (effects (font (size 1.27 1.27))))
  (property "Footprint" "Library:Fuse_1206_3216Metric" (at 151.13 86.36 0) (effects (font (size 1.27 1.27)) (hide yes)))
  (property "Datasheet" "kicad-embed://C99563.pdf" (at 151.13 86.36 0) (effects (font (size 1.27 1.27)) (hide yes)))
  (property "Description" "Fuse, small symbol" (at 151.13 86.36 0) (effects (font (size 1.27 1.27)) (hide yes)))
  (property "LCSC" "C99563" (at 151.13 86.36 0) (effects (font (size 1.27 1.27)) (hide yes)))
  (property "KLC_S3.3" "" (at 151.13 86.36 0) (effects (font (size 1.27 1.27)) (hide yes)))
  (property "KLC_S4.1" "" (at 151.13 86.36 0) (effects (font (size 1.27 1.27)) (hide yes)))
  (property "KLC_S4.2_DVDD" "" (at 151.13 86.36 0) (effects (font (size 1.27 1.27)) (hide yes)))
  (property "KLC_S4.2_VREG_VOUT" "" (at 151.13 86.36 0) (effects (font (size 1.27 1.27)) (hide yes)))
  (pin "2")
  (pin "1"))
 (symbol
  (lib_id "power:+5V")
  (at 157.48 86.36 0)
  (unit 1)
  (exclude_from_sim no)
  (in_bom yes)
  (on_board yes)
  (dnp no)
  (fields_autoplaced yes)
  (property "Reference" "#PWR04" (at 157.48 90.17 0) (effects (font (size 1.27 1.27)) (hide yes)))
  (property "Value" "+5V" (at 157.48 81.28 0) (effects (font (size 1.27 1.27))))
  (property "Footprint" "" (at 157.48 86.36 0) (effects (font (size 1.27 1.27)) (hide yes)))
  (property "Datasheet" "" (at 157.48 86.36 0) (effects (font (size 1.27 1.27)) (hide yes)))
  (property "Description" "Power symbol creates a global label with name \"+5V\"" (at 157.48 86.36 0) (effects (font (size 1.27 1.27)) (hide yes)))
  (pin "1"))
 (symbol
  (lib_id "power:+5V")
  (at 187.96 90.17 0)
  (unit 1)
  (exclude_from_sim no)
  (in_bom yes)
  (on_board yes)
  (dnp no)
  (fields_autoplaced yes)
  (property "Reference" "#PWR09" (at 187.96 93.98 0) (effects (font (size 1.27 1.27)) (hide yes)))
  (property "Value" "+5V" (at 187.96 85.09 0) (effects (font (size 1.27 1.27))))
  (property "Footprint" "" (at 187.96 90.17 0) (effects (font (size 1.27 1.27)) (hide yes)))
  (property "Datasheet" "" (at 187.96 90.17 0) (effects (font (size 1.27 1.27)) (hide yes)))
  (property "Description" "Power symbol creates a global label with name \"+5V\"" (at 187.96 90.17 0) (effects (font (size 1.27 1.27)) (hide yes)))
  (pin "1"))
 (symbol
  (lib_id "Device:R_Small")
  (at 154.94 91.44 90)
  (unit 1)
  (exclude_from_sim no)
  (in_bom yes)
  (on_board yes)
  (dnp no)
  (property "Reference" "R1" (at 152.654 89.408 90) (effects (font (size 1.27 1.27))))
  (property "Value" "5.1k" (at 156.972 89.408 90) (effects (font (size 1.27 1.27))))
  (property "Footprint" "Library:R_0402_1005Metric" (at 154.94 91.44 0) (effects (font (size 1.27 1.27)) (hide yes)))
  (property "Datasheet" "kicad-embed://C25905.pdf" (at 154.94 91.44 0) (effects (font (size 1.27 1.27)) (hide yes)))
  (property "Description" "Resistor, small symbol" (at 154.94 91.44 0) (effects (font (size 1.27 1.27)) (hide yes)))
  (property "LCSC" "C25905" (at 154.94 91.44 90) (effects (font (size 1.27 1.27)) (hide yes)))
  (property "KLC_S3.3" "" (at 154.94 91.44 90) (effects (font (size 1.27 1.27)) (hide yes)))
  (property "KLC_S4.1" "" (at 154.94 91.44 90) (effects (font (size 1.27 1.27)) (hide yes)))
  (property "KLC_S4.2_DVDD" "" (at 154.94 91.44 90) (effects (font (size 1.27 1.27)) (hide yes)))
  (property "KLC_S4.2_VREG_VOUT" "" (at 154.94 91.44 90) (effects (font (size 1.27 1.27)) (hide yes)))
  (pin "1")
  (pin "2"))
 (symbol
  (lib_id "power:GND")
  (at 187.96 115.57 0)
  (unit 1)
  (exclude_from_sim no)
  (in_bom yes)
  (on_board yes)
  (dnp no)
  (fields_autoplaced yes)
  (property "Reference" "#PWR011" (at 187.96 121.92 0) (effects (font (size 1.27 1.27)) (hide yes)))
  (property "Value" "GND" (at 187.96 120.65 0) (effects (font (size 1.27 1.27))))
  (property "Footprint" "" (at 187.96 115.57 0) (effects (font (size 1.27 1.27)) (hide yes)))
  (property "Datasheet" "" (at 187.96 115.57 0) (effects (font (size 1.27 1.27)) (hide yes)))
  (property "Description" "Power symbol creates a global label with name \"GND\" , ground" (at 187.96 115.57 0) (effects (font (size 1.27 1.27)) (hide yes)))
  (pin "1"))
 (symbol
  (lib_id "Device:C_Small")
  (at 133.35 59.69 0)
  (unit 1)
  (exclude_from_sim no)
  (in_bom yes)
  (on_board yes)
  (dnp no)
  (fields_autoplaced yes)
  (property "Reference" "C2" (at 135.89 58.4262 0) (effects (font (size 1.27 1.27)) (justify left)))
  (property "Value" "1u" (at 135.89 60.9662 0) (effects (font (size 1.27 1.27)) (justify left)))
  (property "Footprint" "Library:C_0402_1005Metric" (at 133.35 59.69 0) (effects (font (size 1.27 1.27)) (hide yes)))
  (property "Datasheet" "kicad-embed://C14445.pdf" (at 133.35 59.69 0) (effects (font (size 1.27 1.27)) (hide yes)))
  (property "Description" "Unpolarized capacitor, small symbol" (at 133.35 59.69 0) (effects (font (size 1.27 1.27)) (hide yes)))
  (property "LCSC" "C14445" (at 133.35 59.69 0) (effects (font (size 1.27 1.27)) (hide yes)))
  (property "KLC_S3.3" "" (at 133.35 59.69 0) (effects (font (size 1.27 1.27)) (hide yes)))
  (property "KLC_S4.1" "" (at 133.35 59.69 0) (effects (font (size 1.27 1.27)) (hide yes)))
  (property "KLC_S4.2_DVDD" "" (at 133.35 59.69 0) (effects (font (size 1.27 1.27)) (hide yes)))
  (property "KLC_S4.2_VREG_VOUT" "" (at 133.35 59.69 0) (effects (font (size 1.27 1.27)) (hide yes)))
  (pin "1")
  (pin "2"))
 (symbol
  (lib_id "power:GND")
  (at 161.29 93.98 0)
  (unit 1)
  (exclude_from_sim no)
  (in_bom yes)
  (on_board yes)
  (dnp no)
  (property "Reference" "#PWR06" (at 161.29 100.33 0) (effects (font (size 1.27 1.27)) (hide yes)))
  (property "Value" "GND" (at 161.29 98.298 0) (effects (font (size 1.27 1.27))))
  (property "Footprint" "" (at 161.29 93.98 0) (effects (font (size 1.27 1.27)) (hide yes)))
  (property "Datasheet" "" (at 161.29 93.98 0) (effects (font (size 1.27 1.27)) (hide yes)))
  (property "Description" "Power symbol creates a global label with name \"GND\" , ground" (at 161.29 93.98 0) (effects (font (size 1.27 1.27)) (hide yes)))
  (pin "1"))
 (symbol
  (lib_id "Device:R_Small")
  (at 144.78 93.98 90)
  (unit 1)
  (exclude_from_sim no)
  (in_bom yes)
  (on_board yes)
  (dnp no)
  (property "Reference" "R2" (at 142.748 95.758 90) (effects (font (size 1.27 1.27))))
  (property "Value" "5.1k" (at 146.558 95.758 90) (effects (font (size 1.27 1.27))))
  (property "Footprint" "Library:R_0402_1005Metric" (at 144.78 93.98 0) (effects (font (size 1.27 1.27)) (hide yes)))
  (property "Datasheet" "kicad-embed://C25905.pdf" (at 144.78 93.98 0) (effects (font (size 1.27 1.27)) (hide yes)))
  (property "Description" "Resistor, small symbol" (at 144.78 93.98 0) (effects (font (size 1.27 1.27)) (hide yes)))
  (property "LCSC" "C25905" (at 144.78 93.98 90) (effects (font (size 1.27 1.27)) (hide yes)))
  (property "KLC_S3.3" "" (at 144.78 93.98 90) (effects (font (size 1.27 1.27)) (hide yes)))
  (property "KLC_S4.1" "" (at 144.78 93.98 90) (effects (font (size 1.27 1.27)) (hide yes)))
  (property "KLC_S4.2_DVDD" "" (at 144.78 93.98 90) (effects (font (size 1.27 1.27)) (hide yes)))
  (property "KLC_S4.2_VREG_VOUT" "" (at 144.78 93.98 90) (effects (font (size 1.27 1.27)) (hide yes)))
  (pin "1")
  (pin "2"))
 (symbol
  (lib_id "power:GND")
  (at 119.38 130.81 0)
  (unit 1)
  (exclude_from_sim no)
  (in_bom yes)
  (on_board yes)
  (dnp no)
  (property "Reference" "#PWR010" (at 119.38 137.16 0) (effects (font (size 1.27 1.27)) (hide yes)))
  (property "Value" "GND" (at 119.38 135.128 0) (effects (font (size 1.27 1.27))))
  (property "Footprint" "" (at 119.38 130.81 0) (effects (font (size 1.27 1.27)) (hide yes)))
  (property "Datasheet" "" (at 119.38 130.81 0) (effects (font (size 1.27 1.27)) (hide yes)))
  (property "Description" "Power symbol creates a global label with name \"GND\" , ground" (at 119.38 130.81 0) (effects (font (size 1.27 1.27)) (hide yes)))
  (pin "1"))
 (symbol
  (lib_id "power:+5V")
  (at 111.76 57.15 0)
  (unit 1)
  (exclude_from_sim no)
  (in_bom yes)
  (on_board yes)
  (dnp no)
  (fields_autoplaced yes)
  (property "Reference" "#PWR01" (at 111.76 60.96 0) (effects (font (size 1.27 1.27)) (hide yes)))
  (property "Value" "+5V" (at 111.76 52.07 0) (effects (font (size 1.27 1.27))))
  (property "Footprint" "" (at 111.76 57.15 0) (effects (font (size 1.27 1.27)) (hide yes)))
  (property "Datasheet" "" (at 111.76 57.15 0) (effects (font (size 1.27 1.27)) (hide yes)))
  (property "Description" "Power symbol creates a global label with name \"+5V\"" (at 111.76 57.15 0) (effects (font (size 1.27 1.27)) (hide yes)))
  (pin "1")))
